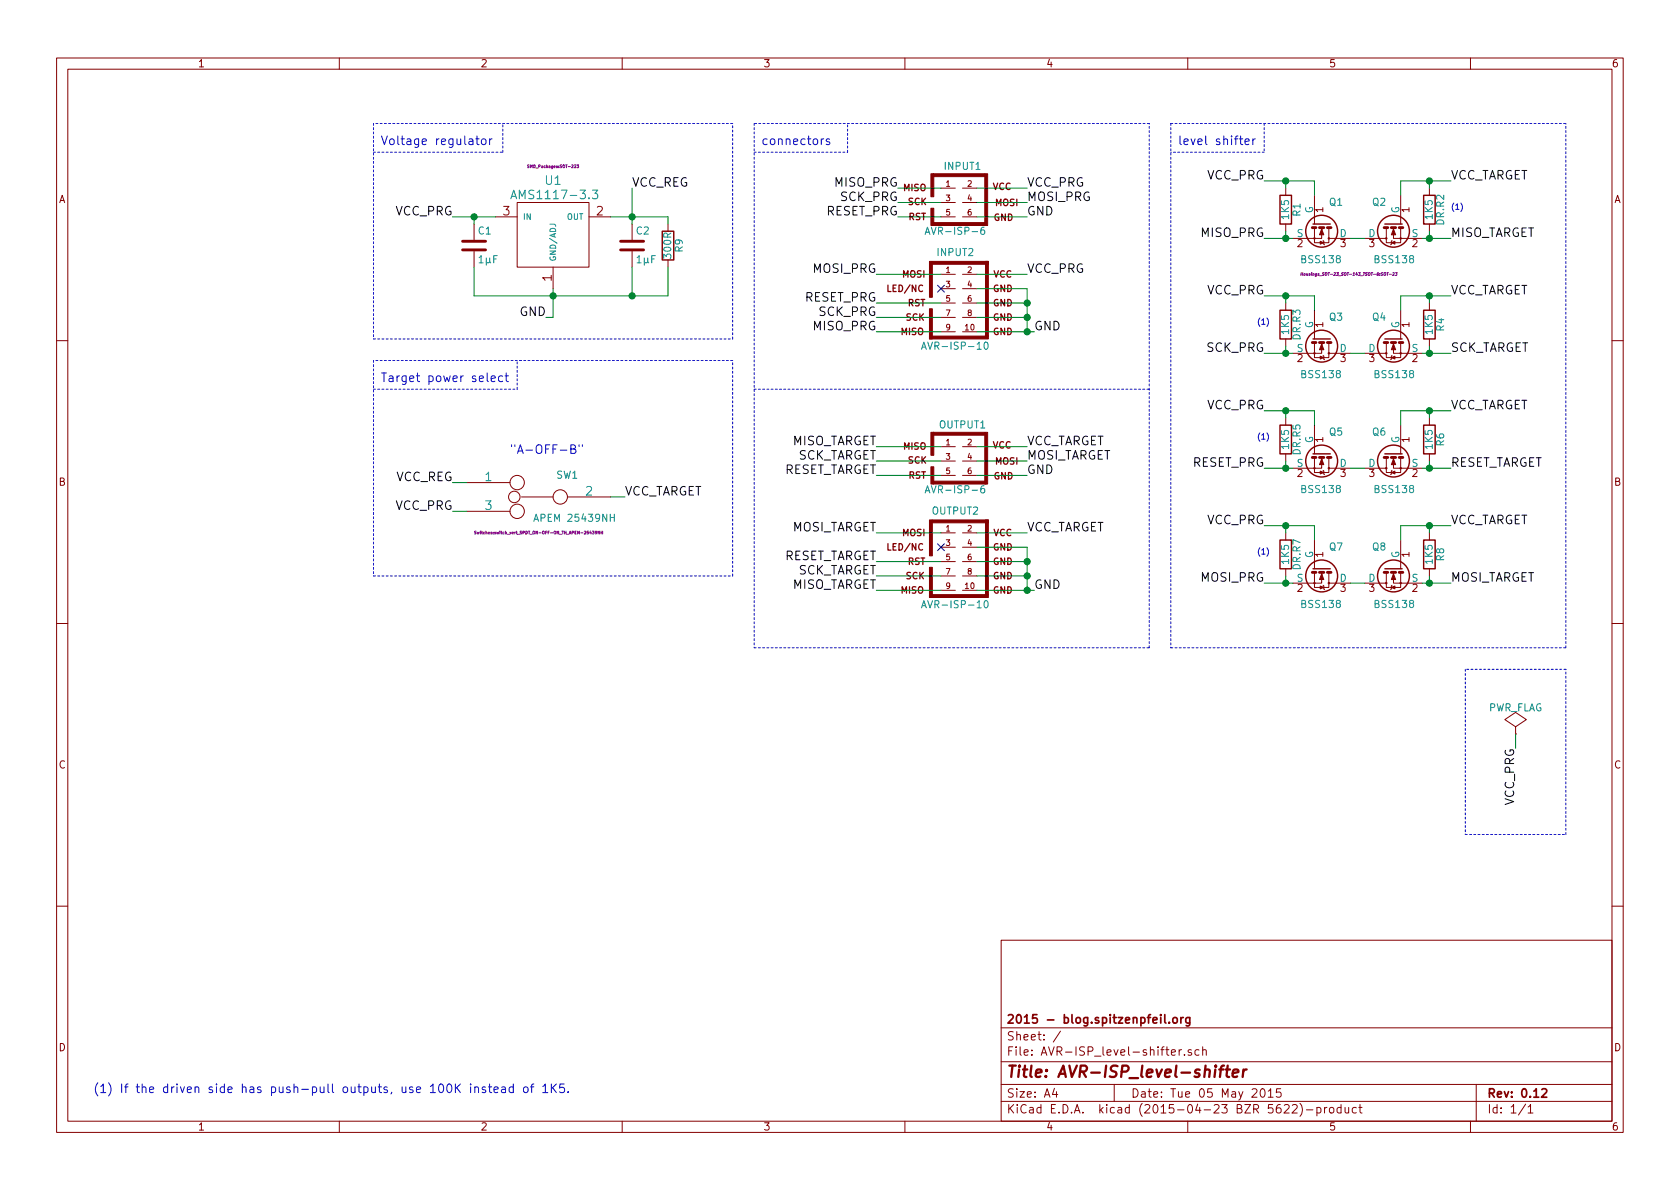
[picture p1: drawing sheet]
EESchema Schematic File Version 2
LIBS:my_parts
LIBS:device
LIBS:power
LIBS:transistors
LIBS:atmel
LIBS:AVR-ISP_level-shifter-cache
EELAYER 25 0
EELAYER END
$Descr A4 11693 8268
encoding utf-8
Sheet 1 1
Title "AVR-ISP_level-shifter"
Date "Tue 05 May 2015"
Rev "0.12"
Comp "2015 - blog.spitzenpfeil.org"
Comment1 ""
Comment2 ""
Comment3 ""
Comment4 ""
$EndDescr
$Comp
L MADW__AMS1117 U1
U 1 1
P 3850 1650
F 0 "U1" H 3850 2050 60  0000 C CNN
F 1 "AMS1117-3.3" H 3550 1950 60  0000 L CNN
F 2 "SMD_Packages:SOT-223" H 3850 2150 20  0000 C CNN
F 3 "" H 3850 1650 60  0000 C CNN
	1    3850 1650
	1    0    0    -1  
$EndComp
$Comp
L BSS138 Q1
U 1 1
P 9200 1550
F 0 "Q1" V 9050 1600 50  0000 L CNN
F 1 "BSS138" V 9450 1400 50  0000 L CNN
F 2 "Housings_SOT-23_SOT-143_TSOT-6:SOT-23" V 9550 1400 20  0000 L CIN
F 3 "" H 9200 1550 50  0000 L CNN
	1    9200 1550
	0    1    1    0   
$EndComp
$Comp
L BSS138 Q2
U 1 1
P 9700 1550
F 0 "Q2" V 9550 1600 50  0000 L CNN
F 1 "BSS138" V 9950 1400 50  0000 L CNN
F 2 "Housings_SOT-23_SOT-143_TSOT-6:SOT-23" V 10050 1400 20  0001 L CIN
F 3 "" H 9700 1550 50  0000 L CNN
	1    9700 1550
	0    -1   1    0   
$EndComp
$Comp
L R DR.R2
U 1 1
P 9950 1450
F 0 "DR.R2" V 10030 1450 50  0000 C CNN
F 1 "1K5" V 9950 1450 50  0000 C CNN
F 2 "Resistors_SMD:R_0603" V 9880 1450 30  0001 C CNN
F 3 "" H 9950 1450 30  0000 C CNN
	1    9950 1450
	1    0    0    -1  
$EndComp
$Comp
L R R1
U 1 1
P 8950 1450
F 0 "R1" V 9030 1450 50  0000 C CNN
F 1 "1K5" V 8950 1450 50  0000 C CNN
F 2 "Resistors_SMD:R_0603" V 8880 1450 30  0001 C CNN
F 3 "" H 8950 1450 30  0000 C CNN
	1    8950 1450
	1    0    0    -1  
$EndComp
$Comp
L BSS138 Q3
U 1 1
P 9200 2350
F 0 "Q3" V 9050 2400 50  0000 L CNN
F 1 "BSS138" V 9450 2200 50  0000 L CNN
F 2 "Housings_SOT-23_SOT-143_TSOT-6:SOT-23" V 9550 2200 20  0001 L CIN
F 3 "" H 9200 2350 50  0000 L CNN
	1    9200 2350
	0    1    1    0   
$EndComp
$Comp
L BSS138 Q4
U 1 1
P 9700 2350
F 0 "Q4" V 9550 2400 50  0000 L CNN
F 1 "BSS138" V 9950 2200 50  0000 L CNN
F 2 "Housings_SOT-23_SOT-143_TSOT-6:SOT-23" V 10050 2200 20  0001 L CIN
F 3 "" H 9700 2350 50  0000 L CNN
	1    9700 2350
	0    -1   1    0   
$EndComp
$Comp
L R R4
U 1 1
P 9950 2250
F 0 "R4" V 10030 2250 50  0000 C CNN
F 1 "1K5" V 9950 2250 50  0000 C CNN
F 2 "Resistors_SMD:R_0603" V 9880 2250 30  0001 C CNN
F 3 "" H 9950 2250 30  0000 C CNN
	1    9950 2250
	1    0    0    -1  
$EndComp
$Comp
L R DR.R3
U 1 1
P 8950 2250
F 0 "DR.R3" V 9030 2250 50  0000 C CNN
F 1 "1K5" V 8950 2250 50  0000 C CNN
F 2 "Resistors_SMD:R_0603" V 8880 2250 30  0001 C CNN
F 3 "" H 8950 2250 30  0000 C CNN
	1    8950 2250
	1    0    0    -1  
$EndComp
$Comp
L BSS138 Q5
U 1 1
P 9200 3150
F 0 "Q5" V 9050 3200 50  0000 L CNN
F 1 "BSS138" V 9450 3000 50  0000 L CNN
F 2 "Housings_SOT-23_SOT-143_TSOT-6:SOT-23" V 9550 3000 20  0001 L CIN
F 3 "" H 9200 3150 50  0000 L CNN
	1    9200 3150
	0    1    1    0   
$EndComp
$Comp
L BSS138 Q6
U 1 1
P 9700 3150
F 0 "Q6" V 9550 3200 50  0000 L CNN
F 1 "BSS138" V 9950 3000 50  0000 L CNN
F 2 "Housings_SOT-23_SOT-143_TSOT-6:SOT-23" V 10050 3000 20  0001 L CIN
F 3 "" H 9700 3150 50  0000 L CNN
	1    9700 3150
	0    -1   1    0   
$EndComp
$Comp
L R R6
U 1 1
P 9950 3050
F 0 "R6" V 10030 3050 50  0000 C CNN
F 1 "1K5" V 9950 3050 50  0000 C CNN
F 2 "Resistors_SMD:R_0603" V 9880 3050 30  0001 C CNN
F 3 "" H 9950 3050 30  0000 C CNN
	1    9950 3050
	1    0    0    -1  
$EndComp
$Comp
L R DR.R5
U 1 1
P 8950 3050
F 0 "DR.R5" V 9030 3050 50  0000 C CNN
F 1 "1K5" V 8950 3050 50  0000 C CNN
F 2 "Resistors_SMD:R_0603" V 8880 3050 30  0001 C CNN
F 3 "" H 8950 3050 30  0000 C CNN
	1    8950 3050
	1    0    0    -1  
$EndComp
$Comp
L AVR-ISP-6 INPUT1
U 1 1
P 6700 1400
F 0 "INPUT1" H 6700 1650 50  0000 C CNN
F 1 "AVR-ISP-6" H 6435 1170 50  0000 L BNN
F 2 "DIL-Headers:DIL-3" V 6180 1440 50  0001 C CNN
F 3 "" H 6675 1400 60  0000 C CNN
	1    6700 1400
	1    0    0    -1  
$EndComp
$Comp
L AVR-ISP-10 INPUT2
U 1 1
P 6750 2100
F 0 "INPUT2" H 6650 2450 50  0000 C CNN
F 1 "AVR-ISP-10" H 6410 1770 50  0000 L BNN
F 2 "DIL-Headers:DIL-5" V 6000 2150 50  0001 C CNN
F 3 "" H 6750 2100 60  0000 C CNN
	1    6750 2100
	1    0    0    -1  
$EndComp
$Comp
L AVR-ISP-6 OUTPUT1
U 1 1
P 6700 3200
F 0 "OUTPUT1" H 6700 3450 50  0000 C CNN
F 1 "AVR-ISP-6" H 6435 2970 50  0000 L BNN
F 2 "DIL-Headers:DIL-3" V 6180 3240 50  0001 C CNN
F 3 "" H 6675 3200 60  0000 C CNN
	1    6700 3200
	1    0    0    -1  
$EndComp
$Comp
L AVR-ISP-10 OUTPUT2
U 1 1
P 6750 3900
F 0 "OUTPUT2" H 6650 4250 50  0000 C CNN
F 1 "AVR-ISP-10" H 6410 3570 50  0000 L BNN
F 2 "DIL-Headers:DIL-5" V 6000 3950 50  0001 C CNN
F 3 "" H 6750 3900 60  0000 C CNN
	1    6750 3900
	1    0    0    -1  
$EndComp
$Comp
L SWITCH_INV_MSM SW1
U 1 1
P 3750 3450
F 0 "SW1" H 3551 3600 50  0000 C CNN
F 1 "APEM 25439NH" H 3500 3300 50  0000 C CNN
F 2 "Switches:switch_vert_SPDT_ON-OFF-ON_TH_APEM-25439NH" H 3750 3200 20  0000 C CNN
F 3 "" H 3750 3450 60  0000 C CNN
	1    3750 3450
	-1   0    0    -1  
$EndComp
Text Notes 3550 3150 0    60   ~ 0
"A-OFF-B"
Text Label 8800 1650 2    60   ~ 0
MISO_PRG
Text Label 8800 2450 2    60   ~ 0
SCK_PRG
Text Label 8800 3250 2    60   ~ 0
RESET_PRG
Text Label 8800 4050 2    60   ~ 0
MOSI_PRG
$Comp
L BSS138 Q7
U 1 1
P 9200 3950
F 0 "Q7" V 9050 4000 50  0000 L CNN
F 1 "BSS138" V 9450 3800 50  0000 L CNN
F 2 "Housings_SOT-23_SOT-143_TSOT-6:SOT-23" V 9550 3800 20  0001 L CIN
F 3 "" H 9200 3950 50  0000 L CNN
	1    9200 3950
	0    1    1    0   
$EndComp
$Comp
L BSS138 Q8
U 1 1
P 9700 3950
F 0 "Q8" V 9550 4000 50  0000 L CNN
F 1 "BSS138" V 9950 3800 50  0000 L CNN
F 2 "Housings_SOT-23_SOT-143_TSOT-6:SOT-23" V 10050 3800 20  0001 L CIN
F 3 "" H 9700 3950 50  0000 L CNN
	1    9700 3950
	0    -1   1    0   
$EndComp
$Comp
L R R8
U 1 1
P 9950 3850
F 0 "R8" V 10030 3850 50  0000 C CNN
F 1 "1K5" V 9950 3850 50  0000 C CNN
F 2 "Resistors_SMD:R_0603" V 9880 3850 30  0001 C CNN
F 3 "" H 9950 3850 30  0000 C CNN
	1    9950 3850
	1    0    0    -1  
$EndComp
$Comp
L R DR.R7
U 1 1
P 8950 3850
F 0 "DR.R7" V 9030 3850 50  0000 C CNN
F 1 "1K5" V 8950 3850 50  0000 C CNN
F 2 "Resistors_SMD:R_0603" V 8880 3850 30  0001 C CNN
F 3 "" H 8950 3850 30  0000 C CNN
	1    8950 3850
	1    0    0    -1  
$EndComp
Text Label 10100 1650 0    60   ~ 0
MISO_TARGET
Text Label 10100 2450 0    60   ~ 0
SCK_TARGET
Text Label 10100 3250 0    60   ~ 0
RESET_TARGET
Text Label 10100 4050 0    60   ~ 0
MOSI_TARGET
Text Label 8800 1250 2    60   ~ 0
VCC_PRG
Text Label 10100 1250 0    60   ~ 0
VCC_TARGET
Text Label 10100 2050 0    60   ~ 0
VCC_TARGET
Text Label 10100 2850 0    60   ~ 0
VCC_TARGET
Text Label 10100 3650 0    60   ~ 0
VCC_TARGET
Text Label 8800 2050 2    60   ~ 0
VCC_PRG
Text Label 8800 2850 2    60   ~ 0
VCC_PRG
Text Label 8800 3650 2    60   ~ 0
VCC_PRG
Text Label 7150 1500 0    60   ~ 0
GND
Text Label 7200 2300 0    60   ~ 0
GND
Text Label 7200 4100 0    60   ~ 0
GND
Text Label 7150 3300 0    60   ~ 0
GND
NoConn ~ 6550 3800
Text Label 7150 1400 0    60   ~ 0
MOSI_PRG
Text Label 6250 1500 2    60   ~ 0
RESET_PRG
Text Label 6250 1400 2    60   ~ 0
SCK_PRG
Text Label 6250 1300 2    60   ~ 0
MISO_PRG
Text Label 6100 1900 2    60   ~ 0
MOSI_PRG
NoConn ~ 6550 2000
Text Label 6100 2100 2    60   ~ 0
RESET_PRG
Text Label 6100 2200 2    60   ~ 0
SCK_PRG
Text Label 6100 2300 2    60   ~ 0
MISO_PRG
Text Label 6100 3100 2    60   ~ 0
MISO_TARGET
Text Label 6100 3200 2    60   ~ 0
SCK_TARGET
Text Label 6100 3300 2    60   ~ 0
RESET_TARGET
Text Label 7150 3200 0    60   ~ 0
MOSI_TARGET
Text Label 6100 3700 2    60   ~ 0
MOSI_TARGET
Text Label 6100 3900 2    60   ~ 0
RESET_TARGET
Text Label 6100 4000 2    60   ~ 0
SCK_TARGET
Text Label 6100 4100 2    60   ~ 0
MISO_TARGET
Text Label 7150 1300 0    60   ~ 0
VCC_PRG
Text Label 7150 1900 0    60   ~ 0
VCC_PRG
Text Label 7150 3100 0    60   ~ 0
VCC_TARGET
Text Label 7150 3700 0    60   ~ 0
VCC_TARGET
Text Notes 5300 1000 0    60   ~ 0
connectors
Text Label 3150 1500 2    60   ~ 0
VCC_PRG
Text Label 3800 2200 2    60   ~ 0
GND
Text Label 4350 3450 0    60   ~ 0
VCC_TARGET
Text Label 4400 1300 0    60   ~ 0
VCC_REG
$Comp
L C C1
U 1 1
P 3300 1700
F 0 "C1" H 3325 1800 50  0000 L CNN
F 1 "1µF" H 3325 1600 50  0000 L CNN
F 2 "Capacitors_SMD:C_0603" H 3338 1550 30  0001 C CNN
F 3 "" H 3300 1700 60  0000 C CNN
	1    3300 1700
	1    0    0    -1  
$EndComp
$Comp
L C C2
U 1 1
P 4400 1700
F 0 "C2" H 4425 1800 50  0000 L CNN
F 1 "1µF" H 4425 1600 50  0000 L CNN
F 2 "Capacitors_SMD:C_0603" H 4438 1550 30  0001 C CNN
F 3 "" H 4400 1700 60  0000 C CNN
	1    4400 1700
	1    0    0    -1  
$EndComp
Wire Wire Line
	9400 1650 9500 1650
Wire Wire Line
	9750 1250 9750 1350
Wire Wire Line
	9750 1250 10100 1250
Wire Wire Line
	8800 1250 9150 1250
Wire Wire Line
	9150 1250 9150 1350
Wire Wire Line
	8950 1600 8950 1650
Wire Wire Line
	8800 1650 9000 1650
Wire Wire Line
	9950 1600 9950 1650
Wire Wire Line
	9900 1650 10100 1650
Wire Wire Line
	9400 2450 9500 2450
Wire Wire Line
	9750 2050 9750 2150
Wire Wire Line
	9950 2050 9950 2100
Wire Wire Line
	8950 2100 8950 2050
Wire Wire Line
	9150 2050 9150 2150
Wire Wire Line
	8950 2400 8950 2450
Wire Wire Line
	8800 2450 9000 2450
Wire Wire Line
	9950 2400 9950 2450
Wire Wire Line
	9900 2450 10100 2450
Wire Wire Line
	9400 3250 9500 3250
Wire Wire Line
	9750 2850 9750 2950
Wire Wire Line
	9750 2850 10100 2850
Wire Wire Line
	9950 2850 9950 2900
Wire Wire Line
	8950 2900 8950 2850
Wire Wire Line
	8800 2850 9150 2850
Wire Wire Line
	9150 2850 9150 2950
Wire Wire Line
	8950 3200 8950 3250
Wire Wire Line
	8800 3250 9000 3250
Wire Wire Line
	9950 3200 9950 3250
Wire Wire Line
	9900 3250 10100 3250
Wire Wire Line
	9400 4050 9500 4050
Wire Wire Line
	9750 3650 9750 3750
Wire Wire Line
	9750 3650 10100 3650
Wire Wire Line
	9950 3650 9950 3700
Wire Wire Line
	8950 3700 8950 3650
Wire Wire Line
	8800 3650 9150 3650
Wire Wire Line
	9150 3650 9150 3750
Wire Wire Line
	8950 4000 8950 4050
Wire Wire Line
	8800 4050 9000 4050
Wire Wire Line
	9950 4000 9950 4050
Wire Wire Line
	9900 4050 10100 4050
Connection ~ 8950 1650
Connection ~ 8950 2450
Connection ~ 8950 3250
Connection ~ 8950 4050
Connection ~ 9950 1650
Connection ~ 9950 2450
Connection ~ 9950 3250
Connection ~ 9950 4050
Connection ~ 8950 1250
Connection ~ 9950 1250
Wire Wire Line
	9950 1250 9950 1300
Wire Wire Line
	8950 1250 8950 1300
Connection ~ 9950 3650
Connection ~ 9950 2850
Connection ~ 9950 2050
Wire Wire Line
	9750 2050 10100 2050
Wire Wire Line
	8800 2050 9150 2050
Connection ~ 8950 2050
Connection ~ 8950 2850
Connection ~ 8950 3650
Wire Notes Line
	8150 850  10900 850 
Wire Wire Line
	6800 1500 7150 1500
Wire Wire Line
	6800 2000 7150 2000
Wire Wire Line
	7150 2000 7150 2300
Wire Wire Line
	6800 2300 7200 2300
Wire Wire Line
	6800 2200 7150 2200
Connection ~ 7150 2200
Wire Wire Line
	6800 2100 7150 2100
Connection ~ 7150 2100
Connection ~ 7150 2300
Wire Wire Line
	6800 3800 7150 3800
Wire Wire Line
	7150 3800 7150 4100
Wire Wire Line
	6800 3900 7150 3900
Connection ~ 7150 3900
Wire Wire Line
	6800 4000 7150 4000
Connection ~ 7150 4000
Connection ~ 7150 4100
Wire Wire Line
	6800 4100 7200 4100
Wire Wire Line
	6800 3300 7150 3300
Wire Wire Line
	6250 1300 6550 1300
Wire Wire Line
	6550 1400 6250 1400
Wire Wire Line
	6250 1500 6550 1500
Wire Wire Line
	6800 1400 7150 1400
Wire Wire Line
	6100 2300 6550 2300
Wire Wire Line
	6100 2200 6550 2200
Wire Wire Line
	6100 2100 6550 2100
Wire Wire Line
	6100 1900 6550 1900
Wire Notes Line
	8150 850  8150 4500
Wire Notes Line
	8150 4500 10900 4500
Wire Notes Line
	10900 4500 10900 850 
Wire Wire Line
	6800 3200 7150 3200
Wire Wire Line
	6100 3100 6550 3100
Wire Wire Line
	6550 3200 6100 3200
Wire Wire Line
	6100 3300 6550 3300
Wire Wire Line
	6100 3700 6550 3700
Wire Wire Line
	6100 3900 6550 3900
Wire Wire Line
	6100 4000 6550 4000
Wire Wire Line
	6100 4100 6550 4100
Wire Wire Line
	6800 1300 7150 1300
Wire Wire Line
	7150 1900 6800 1900
Wire Wire Line
	6800 3700 7150 3700
Wire Wire Line
	6800 3100 7150 3100
Wire Notes Line
	5250 4500 8000 4500
Wire Notes Line
	8000 4500 8000 850 
Wire Notes Line
	8000 850  5250 850 
Wire Notes Line
	5250 850  5250 4500
Wire Notes Line
	5250 1050 5900 1050
Wire Notes Line
	5900 1050 5900 850 
Wire Notes Line
	5250 2700 8000 2700
Wire Wire Line
	3150 1500 3450 1500
Wire Wire Line
	3850 2000 3850 2200
Wire Wire Line
	4250 3450 4350 3450
Wire Wire Line
	3300 1850 3300 2050
Wire Wire Line
	3300 2050 4650 2050
Connection ~ 3850 2050
Wire Wire Line
	4400 2050 4400 1850
Wire Wire Line
	3850 2200 3800 2200
Wire Wire Line
	4400 1300 4400 1550
Wire Wire Line
	3300 1500 3300 1550
Connection ~ 4400 1500
Connection ~ 3300 1500
$Comp
L PWR_FLAG #FLG01
U 1 1
P 10550 5100
F 0 "#FLG01" H 10550 5195 50  0001 C CNN
F 1 "PWR_FLAG" H 10550 5280 50  0000 C CNN
F 2 "" H 10550 5100 60  0000 C CNN
F 3 "" H 10550 5100 60  0000 C CNN
	1    10550 5100
	1    0    0    -1  
$EndComp
Text Label 10550 5200 3    60   ~ 0
VCC_PRG
Wire Wire Line
	10550 5100 10550 5200
Wire Notes Line
	2600 850  2600 2350
Wire Notes Line
	2600 2350 5100 2350
Wire Notes Line
	5100 2350 5100 850 
Wire Notes Line
	5100 850  2600 850 
Wire Notes Line
	2600 1050 3500 1050
Text Notes 2650 1000 0    60   ~ 0
Voltage regulator
Wire Notes Line
	3500 1050 3500 850 
Wire Notes Line
	10200 4650 10200 5800
Wire Notes Line
	10200 5800 10900 5800
Wire Notes Line
	10900 5800 10900 4650
Wire Notes Line
	10900 4650 10200 4650
Text Label 3150 3350 2    60   ~ 0
VCC_REG
Text Label 3150 3550 2    60   ~ 0
VCC_PRG
Wire Wire Line
	3150 3350 3250 3350
Wire Wire Line
	3150 3550 3250 3550
Wire Notes Line
	2600 2500 2600 4000
Wire Notes Line
	2600 4000 5100 4000
Wire Notes Line
	5100 4000 5100 2500
Wire Notes Line
	5100 2500 2600 2500
Wire Notes Line
	2600 2700 3600 2700
Text Notes 2650 2650 0    60   ~ 0
Target power select
Wire Notes Line
	3600 2700 3600 2500
Text Notes 650  7600 0    60   ~ 0
(1) If the driven side has push-pull outputs, use 100K instead of 1K5.
Text Notes 8200 1000 0    60   ~ 0
level shifter
Wire Notes Line
	8800 850  8800 1050
Wire Notes Line
	8800 1050 8150 1050
Text Notes 10100 1450 0    39   ~ 0
(1)
Text Notes 8750 2250 0    39   ~ 0
(1)
Text Notes 8750 3050 0    39   ~ 0
(1)
Text Notes 8750 3850 0    39   ~ 0
(1)
$Comp
L R R9
U 1 1
P 4650 1700
F 0 "R9" V 4730 1700 50  0000 C CNN
F 1 "300R" V 4650 1700 50  0000 C CNN
F 2 "Resistors_SMD:R_0603" V 4580 1700 30  0001 C CNN
F 3 "" H 4650 1700 30  0000 C CNN
	1    4650 1700
	1    0    0    -1  
$EndComp
Wire Wire Line
	4650 2050 4650 1850
Connection ~ 4400 2050
Wire Wire Line
	4250 1500 4650 1500
Wire Wire Line
	4650 1500 4650 1550
$EndSCHEMATC
